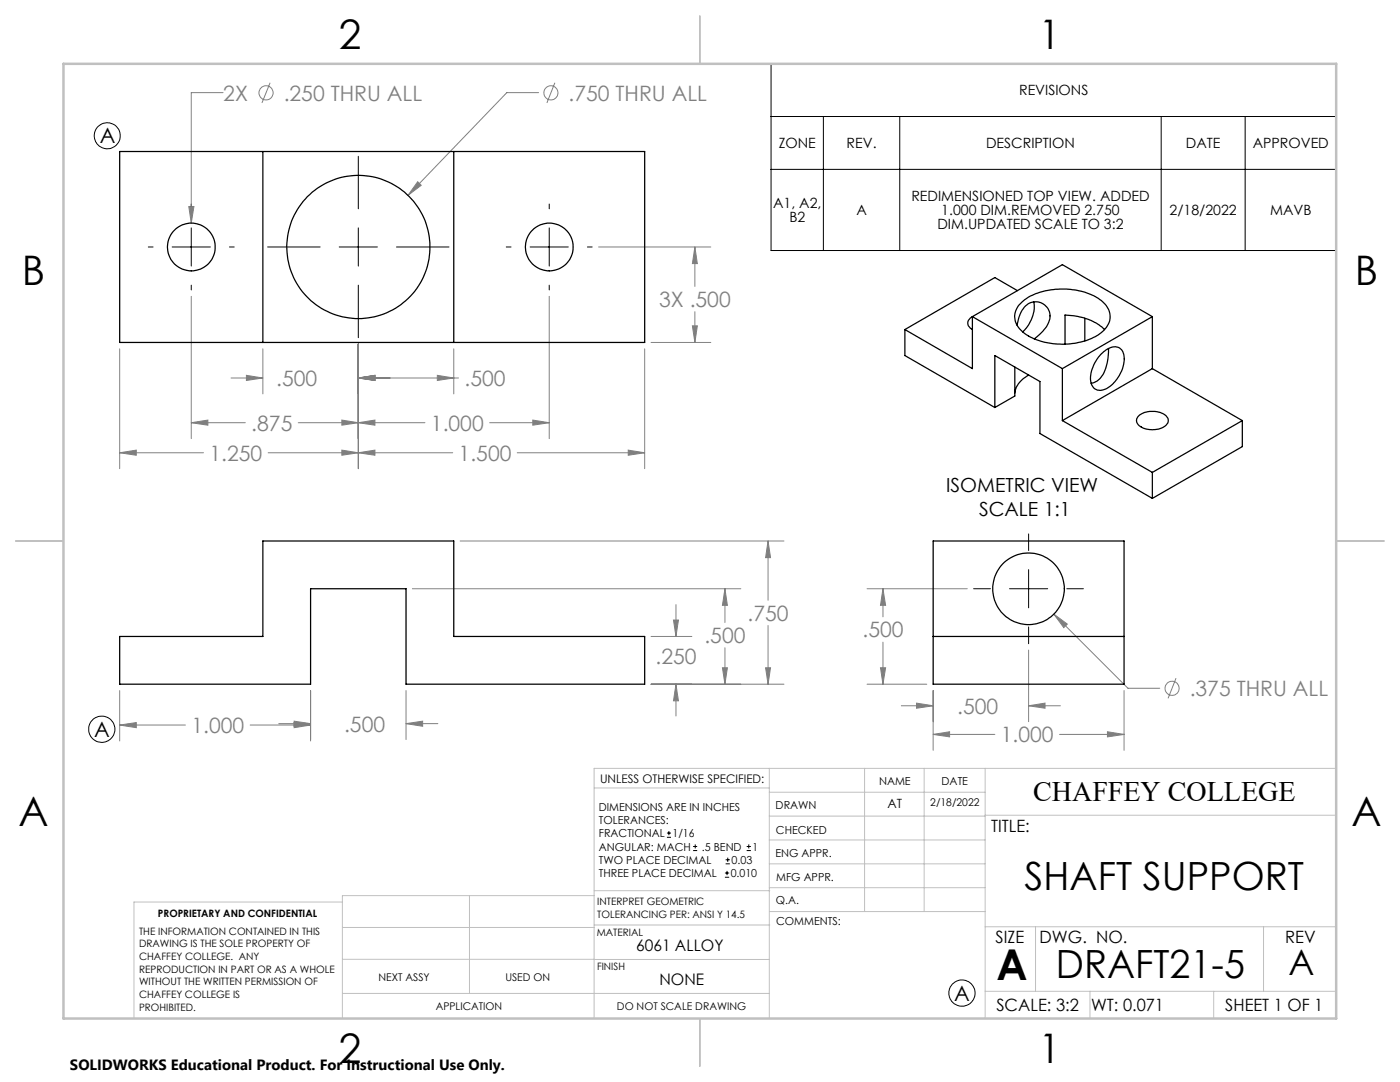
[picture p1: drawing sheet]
<svg xmlns="http://www.w3.org/2000/svg" width="279mm" height="216mm" viewBox="0 0 279 216" stroke-linecap="round" stroke-linejoin="round" font-family="sans-serif">
<g fill="none" stroke="#808080" stroke-width=".2">
<path d="M44.5 18.5h-6.3v26M53.9 16.5l-1.6 4M107.5 18.5h-6.4l-19.7 20.5M110.7 16.5l-1.6 4M83.4 36.3l.7 .7-2.7 2zM37.7 41.2h1l-.5 3.3zM38.2 59.1v28.4M109.6 59.1v28.4M119.5 49.3h22.4M138.7 49.3l.5 3.3h-1zM138.7 49.3v7.8M23.9 69.6v23.9"/>
<path d="M46.1 75.4h6.4M49.2 74.9l3.3 .5-3.3 .5zM52.5 69.6v9M71.5 75.4l3.3-.5v1zM71.5 68.7v24.8M71.5 75.4h20M87.3 74.9l3.3 .5-3.3 .5zM90.6 69.6v9M128.7 69.6v23.9M129.9 68.3h12M138.2 65h1l-.5 3.3zM138.7 62.2v6.1"/>
<path d="M23.9 90.3l3.3-.5v1zM23.9 90.3h16.7M38.2 84.3l3.3-.5v1zM38.2 84.3h10.8M53.5 90.3h36.8M59.5 84.3h25.3M68.2 89.8l3.3 .5-3.3 .5zM68.2 83.8l3.3 .5-3.3 .5zM71.5 90.3l3.3-.5v1zM71.5 84.3l3.3-.5v1zM97.7 84.3h11.9M103.2 90.3h25.5"/>
<path d="M106.3 83.8l3.3 .5-3.3 .5zM125.4 89.8l3.3 .5-3.3 .5zM82.3 117.5h65.5M91.8 108h64.7M144.7 117.5l.5 3.3h-1zM144.7 117.5v6.7M153.3 108l.5 3.3h-1zM153.3 108v11.8M173 117.5h20M176.2 117.5l.5 3.3h-1zM176.2 117.5v5.6M23.9 137.8v10"/>
<path d="M62 137.8v10M81 137.8v9.8M129.9 136.5h26.6M129.9 127h8.2M134.4 123.7h1l-.5 3.3zM134.9 136.5l.5 3.3h-1zM134.9 120.7v6.3M134.9 136.5v6.4M144.2 133.2h1l-.5 3.3zM144.7 129.3v7.2M152.8 133.2h1l-.5 3.3zM153.3 124.8v11.7"/>
<path d="M173 136.5h12M175.7 133.2h1l-.5 3.3zM176.2 128.1v8.4M186.2 137.8v11.9M205.3 129.7v14.3M210.3 122.6l2.7 1.9-.7 .7zM210.3 122.6l14.8 14.7h6.4M224.3 137.8v11.9M234.7 135.3l-1.6 4M23.9 144.7l3.3-.5v1zM23.9 144.7h13.1M49.9 144.7h12.1"/>
<path d="M55.6 144.4h6.4M58.7 144.2l3.3 .5-3.3 .5zM58.7 143.9l3.3 .5-3.3 .5zM81 144.4l3.3-.5v1zM81 144.4h6.4M179.9 140.8h6.3M182.9 140.3l3.3 .5-3.3 .5zM186.2 146.5l3.3-.5v1zM186.2 146.5h12.3M205.3 140.8l3.3-.5v1zM205.3 140.8h6.3M211.5 146.5h12.8"/>
<path d="M221 146l3.3 .5-3.3 .5z"/>
<circle cx="53.1" cy="18.5" r="1.41"/>
<circle cx="110" cy="18.5" r="1.41"/>
<circle cx="233.9" cy="137.3" r="1.41"/>
</g>
<g fill="none" stroke="#000" stroke-width=".2">
<path d="M153.9 12.7h112.8v37.3h-112.8zM71.5 31.2v10.5M153.9 23.2h112.8M153.9 33.8h112.8M164.3 23.2v26.8M179.6 23.2v26.8M231.7 23.2v26.8M248.5 23.2v26.8M29.6 49.3h1M34.4 49.3h7.6M38.2 40.7v1M38.2 45.5v7.6"/>
<path d="M38.2 56.9v1M45.8 49.3h.9M53.4 49.3h10.5M67.7 49.3h7.6M71.5 45.5v7.6M71.5 56.9v10.5M79.1 49.3h10.5M101 49.3h1M105.8 49.3h7.6M109.6 40.7v1M109.6 45.5v7.6M109.6 56.9v1"/>
<path d="M117.2 49.3h1M194.3 117.5h3.4M201.5 117.5h7.6M205.3 106.5v3.4M205.3 113.7v7.6M212.9 117.5h3.3M205.3 125.1v3.3M133.1 167.1h.8M133.1 166.2h.8M133.5 165.8v.9M138.3 169.7h.8M138.3 168.9h.8"/>
<path d="M138.7 168.5v.8M144.7 175h.8M144.7 174.2h.8M144.8 172.4h.9M144.8 171.6h.9M145.1 173.8v.8M145.2 171.1v.9M149 169.7h.9M149 168.9h.9M149.4 168.5v.8"/>
<circle cx="21.4" cy="27.1" r="2.6"/>
<circle cx="20.3" cy="145.5" r="2.62"/>
<circle cx="192" cy="198.2" r="2.63"/>
</g>
<g fill="none" stroke="#c0c0c0" stroke-width=".2">
<path d="M118.6 157.2h34.9M153.5 153.3v49.9M153.5 158.1h43.1M172.5 153.3v28.6M184.4 153.3v28.6M196.6 153.3v49.9M266.7 153.3h-148.1v49.9M68.3 180h-41.6v23.2M93.7 178.7v19.5M118.6 178.7h-50.3v24.5M118.6 177.7h35M153.5 167.6h43.1"/>
<path d="M153.5 162.8h43.1M153.5 172.4h43.1M153.5 177.1h43.1M196.6 162.7h70.1M68.3 198.2h85.2M68.3 191.4l85.2 .1M68.3 185.1h50.3M118.6 184.6h35M153.6 181.9h43M196.6 197.8h70.1M196.6 184.9h70.1M206.7 184.9v12.9"/>
<path d="M217.5 197.8v5.4M242.2 197.8v5.4M252.2 184.9v12.9"/>
</g>
<path d="M139.7 3.2v9.5M3.1 107.9h9.6M266.7 107.9h9.5M139.7 203.2v9.6" fill="none" stroke="#c0c0c0" stroke-width=".25"/>
<path d="M12.7 12.7h254v190.5h-254z" fill="none" stroke="#c0c0c0" stroke-width=".5"/>
<path d="M23.9 144.7l3.3-.5v1zM58.7 144.2l3.3 .5-3.3 .5zM58.7 143.9l3.3 .5-3.3 .5zM81 144.4l3.3-.5v1zM152.8 133.2h1l-.5 3.3zM153.3 108l.5 3.3h-1zM144.2 133.2h1l-.5 3.3zM144.7 117.5l.5 3.3h-1zM134.9 136.5l.5 3.3h-1zM134.4 123.7h1l-.5 3.3zM23.9 90.3l3.3-.5v1zM68.2 89.8l3.3 .5-3.3 .5zM38.2 84.3l3.3-.5v1zM68.2 83.8l3.3 .5-3.3 .5zM71.5 75.4l3.3-.5v1zM49.2 74.9l3.3 .5-3.3 .5zM71.5 90.3l3.3-.5v1zM125.4 89.8l3.3 .5-3.3 .5zM71.5 75.4l3.3-.5v1zM87.3 74.9l3.3 .5-3.3 .5zM71.5 84.3l3.3-.5v1zM106.3 83.8l3.3 .5-3.3 .5zM138.2 65h1l-.5 3.3zM138.7 49.3l.5 3.3h-1zM37.7 41.2l.5 3.3 .5-3.3zM83.4 36.3l-2 2.7 2.7-2zM175.7 133.2h1l-.5 3.3zM176.2 117.5l.5 3.3h-1zM205.3 140.8l3.3-.5v1zM182.9 140.3l3.3 .5-3.3 .5zM186.2 146.5l3.3-.5v1zM221 146l3.3 .5-3.3 .5zM210.3 122.6l2 2.6 .7-.7z" fill="#808080"/>
<g fill="none" stroke="#000" stroke-width=".25">
<path d="M23.9 30.2h104.8v38.1h-104.8zM52.5 30.2v38.1M90.6 30.2v38.1M203.1 58l-4.6-2.6-17.9 10.4M180.6 65.8v5.1l17.9 10.4M194.1 63.2a1.36 1.36 0 0 0-1 1.3 1.36 1.36 0 0 0 1 1.3M194.1 63.2v10.4l-13.5-7.8M194.1 63.2l17.9 10.4M194.1 63.2l17.9-10.4 18 10.4M202.5 73.2v5.8l-4 2.3M203 64.9a5.4 5.4 0 0 1 2.8-4.5 2.92 2.92 0 0 1 3.2 1 2.92 2.92 0 0 1 0 3.5l-.9 1.2-1.7 1.5M203.4 60.9a11.1 11.1 0 0 1 8.6-3.2 11.9 11.9 0 0 1 8.4 2.9 3.6 3.6 0 0 1-.5 5.7 13.5 13.5 0 0 1-10.2 2.2 9.1 9.1 0 0 1-6.8-3.8 3.5 3.5 0 0 1 .5-3.8z"/>
<path d="M205.3 74.8a5 5 0 0 0-2.8 3.6M206.3 60.2a6.9 6.9 0 0 1-2.2 6.1M212 73.6v10.3M216.5 63.5v4.5M219.9 70.6a3.1 3.1 0 0 1 3.5-1.2 3.3 3.3 0 0 1 .7 3.8 6.7 6.7 0 0 1-4 4.6 1.97 1.97 0 0 1-2.5-2.3 7.8 7.8 0 0 1 2.3-4.9zM220.4 65.8a11.3 11.3 0 0 0-7.9-2.9v5.8M221.2 69.5a9.2 9.2 0 0 1-1.7 6.1l-.5 .4-1.2 .5M230 63.2v10.4M230 73.6l-18 10.3M230 73.6l17.9 10.3M230 63.2l-18 10.4M198.5 81.3v-10.4l9 5.2v10.4l22.5 12.9"/>
<path d="M212 83.9l18 10.4M227.3 82.9a4.5 4.5 0 0 1 5.6 .3 1.36 1.36 0 0 1-.8 2.1 4.4 4.4 0 0 1-5.1-.8 1.24 1.24 0 0 1 .3-1.6zM230 94.3v5.1M247.9 83.9v5.2l-17.9 10.3M247.9 83.9l-17.9 10.4M186.2 107.9h38.1v28.6h-38.1zM23.9 127h28.6v-19.1h38.1v19.1h38.1v9.5h-47.7v-19h-19v19h-38.1zM186.2 127h38.1"/>
<circle cx="38.2" cy="49.3" r="4.8"/>
<circle cx="71.5" cy="49.3" r="14.3"/>
<circle cx="109.6" cy="49.3" r="4.8"/>
<circle cx="205.3" cy="117.5" r="7.1"/>
</g>
<text font-size="8.5" x="198.9" y="195.5">A</text>
<g font-size="8.1">
<text x="67.6" y="9.7">2</text>
<text x="207.3" y="9.7">1</text>
<text x="4.4" y="57">B</text>
<text x="270.4" y="57">B</text>
<text x="3.7" y="164.9">A</text>
<text x="269.7" y="164.9">A</text>
<text x="67.6" y="212.2">2</text>
<text x="207.3" y="212.2">1</text>
</g>
<g font-size="7.8">
<text x="204.5" y="177.6">SHAFT SUPPORT</text>
<text x="210.7" y="195.2">DRAFT21-5</text>
</g>
<text font-size="7.1" x="257.2" y="194.6">A</text>
<text font-size="5.6" x="206.2" y="159.8">CHAFFEY COLLEGE</text>
<g font-size="4.2" fill="#808080">
<text x="44.6" y="20.1">2X</text>
<text x="56.6" y="20.1">.250 THRU ALL</text>
<text x="113.5" y="20.1">.750 THRU ALL</text>
<text x="131.5" y="61.3">3X .500</text>
<text x="55.1" y="77">.500</text>
<text x="92.7" y="77">.500</text>
<text x="50.2" y="85.9">.875</text>
<text x="86" y="85.9">1.000</text>
<text x="41.8" y="91.9">1.250</text>
<text x="91.5" y="91.9">1.500</text>
<text x="149.2" y="123.9">.750</text>
<text x="140.6" y="128.3">.500</text>
<text x="172.1" y="127.2">.500</text>
<text x="130.8" y="132.5">.250</text>
<text x="191" y="142.4">.500</text>
<text x="237.4" y="138.9">.375 THRU ALL</text>
<text x="38.2" y="146.3">1.000</text>
<text x="68.7" y="146">.500</text>
<text x="199.7" y="148.1">1.000</text>
</g>
<g font-size="4.2">
<text x="19.9" y="28.5">A</text>
<text x="18.8" y="147">A</text>
<text x="190.4" y="199.7">A</text>
</g>
<g font-size="3.9">
<text x="188.8" y="98.1">ISOMETRIC VIEW</text>
<text x="195.4" y="103">SCALE 1:1</text>
</g>
<g font-size="3.4">
<text x="197.8" y="166">TITLE:</text>
<text x="198.7" y="188.1">SIZE</text>
<text x="207.5" y="188.1">DWG. NO.</text>
<text x="256.5" y="188.2">REV</text>
<text x="198.8" y="201.7">SCALE: 3:2</text>
<text x="217.7" y="201.8">WT: 0.071</text>
<text x="244.5" y="201.7">SHEET 1 OF 1</text>
</g>
<g font-size="3.2">
<text x="127" y="189.8">6061 ALLOY</text>
<text x="131.6" y="196.6">NONE</text>
</g>
<text font-size="3" x="14" y="213.5">SOLIDWORKS Educational Product. For Instructional Use Only.</text>
<g font-size="2.8">
<text x="203.4" y="19">REVISIONS</text>
<text x="155.4" y="29.6">ZONE</text>
<text x="169" y="29.6">REV.</text>
<text x="196.8" y="29.6">DESCRIPTION</text>
<text x="236.7" y="29.6">DATE</text>
<text x="250" y="29.6">APPROVED</text>
<text x="154.3" y="41.5">A1, A2,</text>
<text x="181.9" y="40.1">REDIMENSIONED TOP VIEW. ADDED</text>
<text x="157.5" y="44.3">B2</text>
<text x="170.9" y="42.9">A</text>
<text x="187.1" y="45.7">DIM.UPDATED SCALE TO 3:2</text>
<text x="187.9" y="42.9">1.000 DIM.REMOVED 2.750</text>
<text x="233.4" y="42.9">2/18/2022</text>
<text x="253.5" y="42.9">MAVB</text>
</g>
<text font-size="2.5" x="177.1" y="161.3">AT</text>
<text font-size="2.4" x="119.8" y="156.2">UNLESS OTHERWISE SPECIFIED:</text>
<g font-size="2.2">
<text x="119.5" y="161.8">DIMENSIONS ARE IN INCHES</text>
<text x="154.8" y="161.4">DRAWN</text>
<text x="175.4" y="156.6">NAME</text>
<text x="187.9" y="156.7">DATE</text>
<text x="119.5" y="164.4">TOLERANCES:</text>
<text x="119.5" y="167.1">FRACTIONAL</text>
<text x="134.2" y="167.1">1/16</text>
<text x="154.9" y="166.3">CHECKED</text>
<text x="119.5" y="172.4">TWO PLACE DECIMAL</text>
<text x="119.5" y="169.7">ANGULAR: MACH</text>
<text x="140.1" y="169.7">.5 BEND</text>
<text x="146" y="172.4">0.03</text>
<text x="150.2" y="169.7">1</text>
<text x="154.8" y="171">ENG APPR.</text>
<text x="119.5" y="175">THREE PLACE DECIMAL</text>
<text x="145.8" y="175">0.010</text>
<text x="154.9" y="175.7">MFG APPR.</text>
<text x="154.9" y="180.4">Q.A.</text>
<text x="154.9" y="184.6">COMMENTS:</text>
</g>
<g font-size="2.1">
<text x="185.7" y="160.7">2/18/2022</text>
<text x="75.5" y="195.7">NEXT ASSY</text>
<text x="100.9" y="195.7">USED ON</text>
<text x="86.9" y="201.5">APPLICATION</text>
<text x="123.1" y="201.6">DO NOT SCALE DRAWING</text>
</g>
<g font-size="2">
<text x="31.5" y="182.9">PROPRIETARY AND CONFIDENTIAL</text>
<text x="119.2" y="180.6">INTERPRET GEOMETRIC</text>
<text x="119.2" y="183.1">TOLERANCING PER: ANSI Y 14.5</text>
<text x="27.8" y="186.5">THE INFORMATION CONTAINED IN THIS</text>
<text x="27.8" y="189">DRAWING IS THE SOLE PROPERTY OF</text>
<text x="27.8" y="191.6">CHAFFEY COLLEGE. ANY</text>
<text x="119.1" y="186.7">MATERIAL</text>
<text x="27.8" y="194.1">REPRODUCTION IN PART OR AS A WHOLE</text>
<text x="27.8" y="196.6">WITHOUT THE WRITTEN PERMISSION OF</text>
<text x="119.1" y="193.5">FINISH</text>
<text x="27.8" y="199.1">CHAFFEY COLLEGE IS</text>
<text x="27.8" y="201.7">PROHIBITED.</text>
</g>
</svg>
